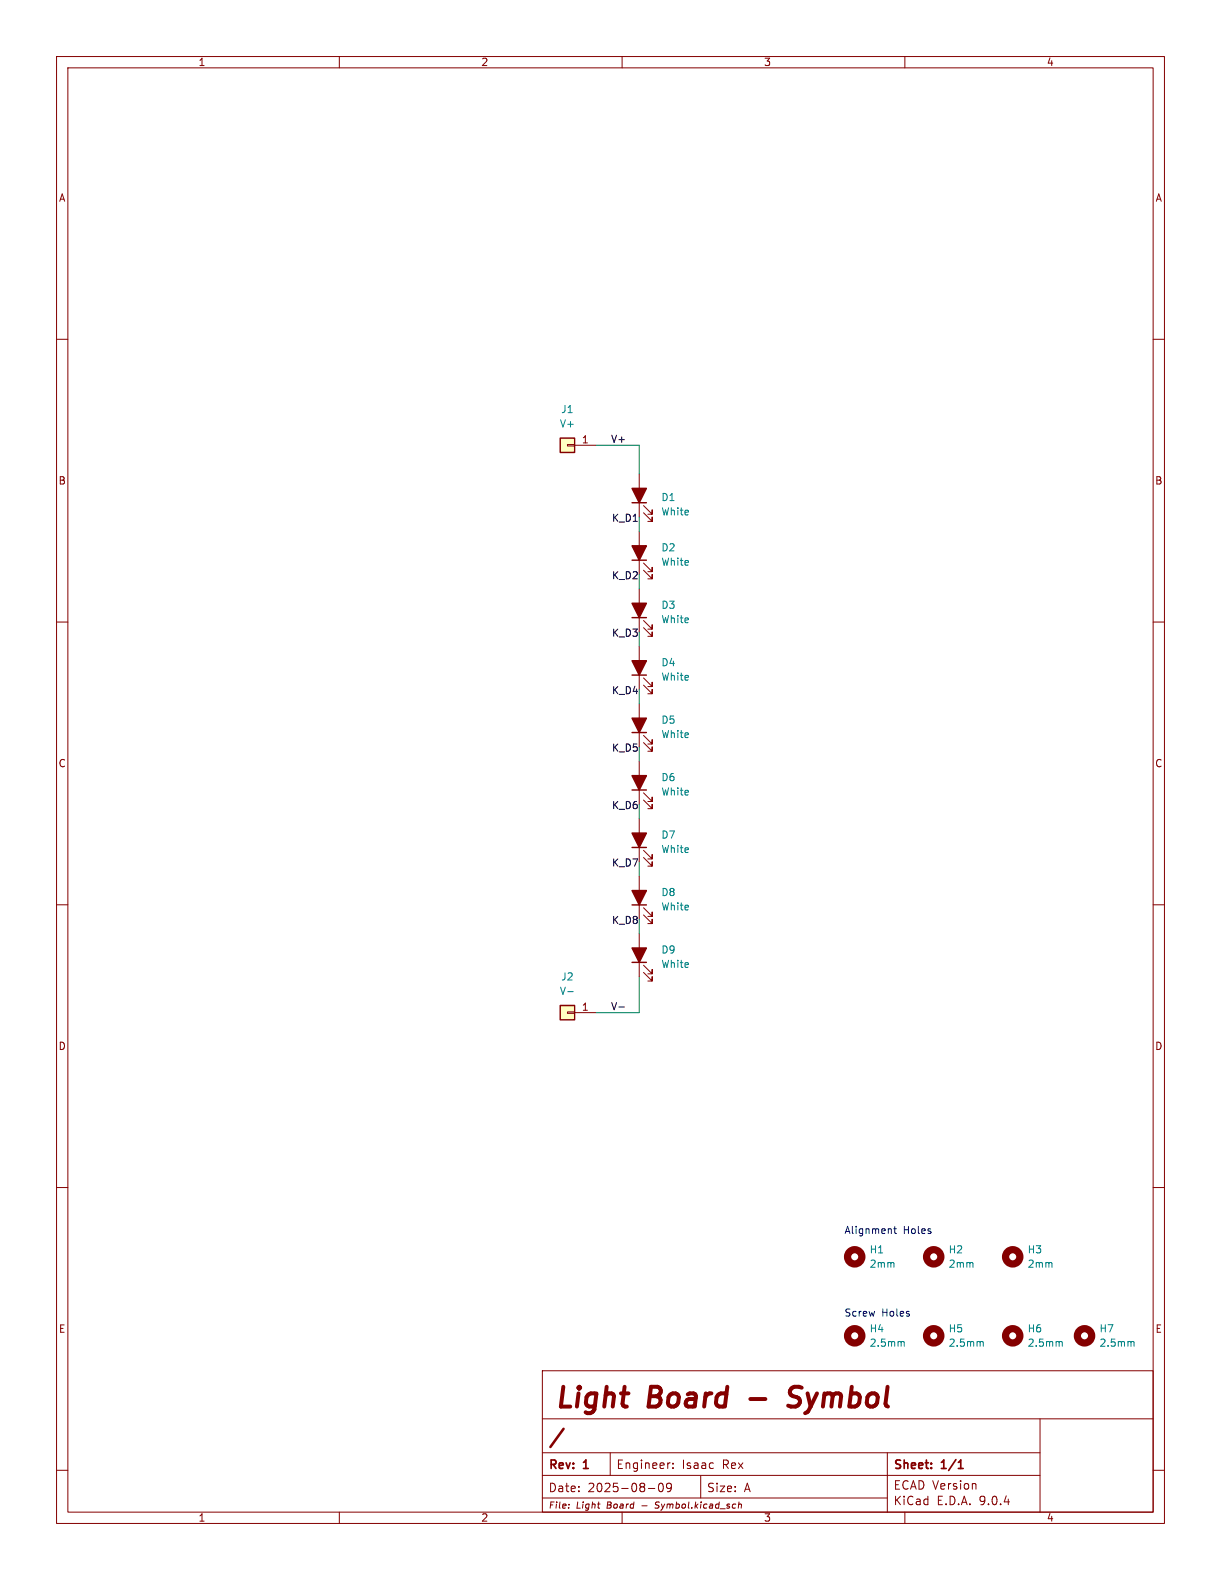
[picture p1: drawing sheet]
<svg xmlns="http://www.w3.org/2000/svg" width="216mm" height="279mm" viewBox="0 0 216 279" stroke-linecap="round" stroke-linejoin="round" font-family="sans-serif">
<path d="M0 0h215.9v279.4h-215.9z" fill="#fff" stroke="#fff" stroke-width=".18"/>
<g fill="none" stroke="#840000" stroke-width=".18">
<path d="M10 10h195.9v259.4h-195.9zM12 12h191.9v255.4h-191.9zM60 10v2M110 10v2M160 10v2M10 60h2M203.9 60h2M10 110h2M203.9 110h2M10 160h2M203.9 160h2M10 210h2"/>
<path d="M203.9 210h2M10 260h2M95.9 242.4h108v25h-108zM95.9 256.9h88M95.9 250.9h108M107.9 256.9v4M118.4 258.7h.1M119 259.5v.2M119 258.8v.1M156.9 256.9v10.5M183.9 250.9v16.5M203.9 260h2"/>
<path d="M60 267.4v2M95.9 264.9h61M95.9 260.9h88M100.6 266v.1M110 267.4v2M114.6 263.2h1.2M115.8 266.6l.2 .1M116 265.7l-.1 .2 .1 .2M116.6 262.4l.2-.1a.81 .81 0 0 1 .6 .6 .81 .81 0 0 1-.3 .8l-.2 .1a.81 .81 0 0 1-.3-1.4zM118.7 262.9l-.3 .3h-.3l-.2-.3 .1-.5 .4-.1 .2 .1a.99 .99 0 0 1-.3 1.4h-.3M123.9 261v3.9M130.6 266.1l.5-.1v.7"/>
<path d="M130.7 265.6l-.2 1.1M160 267.4v2M172.5 262.4l.1 .9"/>
</g>
<path d="M169.5 259.7h.8M169.7 258.4l.2-.2v1.5" fill="none" stroke="#840000" stroke-width=".3"/>
<path d="M99.7 252.7l-2.4 3.2" fill="none" stroke="#840000" stroke-width=".45"/>
<path d="M132.7 247.4h2.6M141.2 248.4a1.48 1.48 0 0 1-1.8 .2M141.3 245.2h-.9a.86 .86 0 0 0-.7 .8 .86 .86 0 0 0 .5 .9l1 .3" fill="none" stroke="#840000" stroke-width=".7"/>
<g fill="none" stroke="#840000" stroke-width="1.3">
<circle cx="179.1" cy="222.2" r="1.27"/>
<circle cx="179.1" cy="236.2" r="1.27"/>
<circle cx="191.8" cy="236.2" r="1.27"/>
</g>
<path d="M187.5 237.2l.3 .2v.7M200.2 237.2l.3 .2v.7" fill="none" stroke="#008484" stroke-width=".18"/>
<path d="M99.1 177.8h2.5v2.5h-2.5z" fill="#ffffc2"/>
<path d="M111.8 88.9h2.5M111.8 149.9h2.5M99.1 177.8h2.5v2.5h-2.5zM111.8 170.2h2.5M111.8 160h2.5" fill="none" stroke="#840000" stroke-width=".25"/>
<g fill="none" stroke="#840000" stroke-width=".18">
<path d="M113 83.8v7.6M113.8 90.7l1.5 1.5v-.8v.8h-.7M113.8 89.4l1.5 1.5v-.7v.7h-.7M113 144.8v7.6M113 154.9v7.7M113.8 151.6l1.5 1.6v-.8v.8h-.7M113.8 150.4l1.5 1.5v-.8v.8h-.7M100.3 178.9h1.3v.3h-1.3zM101.6 179.1h3.8M113 165.1v7.6M113.8 172l1.5 1.5v-.8v.8h-.7M113.8 170.7l1.5 1.5v-.7v.7h-.7"/>
<path d="M113.8 161.8l1.5 1.5v-.7v.7h-.7M113.8 160.5l1.5 1.6v-.8v.8h-.7"/>
</g>
<path d="M100.4 175.4h1M159.5 237.2l.4 .2v.7M173.5 237.2l.4 .2v.7" fill="none" stroke="#008484" stroke-width=".18"/>
<g fill="none" stroke="#840000" stroke-width="1.3">
<circle cx="151.1" cy="236.2" r="1.27"/>
<circle cx="151.1" cy="222.2" r="1.27"/>
<circle cx="165.1" cy="236.2" r="1.27"/>
<circle cx="165.1" cy="222.2" r="1.27"/>
</g>
<g fill="#840000" stroke="#840000" stroke-width=".25">
<path d="M111.8 167.6h2.5l-1.3 2.6z"/>
<path d="M111.8 86.4h2.5l-1.3 2.5z"/>
<path d="M111.8 157.5h2.5l-1.3 2.5z"/>
<path d="M111.8 147.3h2.5l-1.3 2.6z"/>
</g>
<path d="M99.1 77.5h2.5v2.5h-2.5z" fill="#ffffc2"/>
<path d="M99.1 77.5h2.5v2.5h-2.5zM111.8 99.1h2.5M111.8 119.4h2.5M111.8 109.2h2.5M111.8 139.7h2.5M111.8 129.5h2.5" fill="none" stroke="#840000" stroke-width=".25"/>
<g fill="none" stroke="#840000" stroke-width=".18">
<path d="M100.3 78.6h1.3v.3h-1.3zM101.6 78.7h3.8M113 94v7.6M113.8 99.6l1.5 1.5v-.8v.8h-.7M113 104.1v7.7M113 114.3v7.6M113.8 119.9l1.5 1.5v-.7v.7h-.7M113.8 100.8l1.5 1.6v-.8v.8h-.7M113.8 111l1.5 1.5v-.7v.7h-.7M113.8 109.7l1.5 1.6v-.8v.8h-.7M113 124.5v7.6M113 134.6v7.6"/>
<path d="M113.8 121.2l1.5 1.5v-.8v.8h-.7M113.8 131.3l1.5 1.5v-.7v.7h-.7M113.8 130l1.5 1.6v-.8v.8h-.7M113.8 141.5l1.5 1.5v-.8v.8h-.7M113.8 140.2l1.5 1.5v-.7v.7h-.7"/>
</g>
<g fill="#840000" stroke="#840000" stroke-width=".25">
<path d="M111.8 137.2h2.5l-1.3 2.5z"/>
<path d="M111.8 116.8h2.5l-1.3 2.6z"/>
<path d="M111.8 127h2.5l-1.3 2.5z"/>
<path d="M111.8 96.5h2.5l-1.3 2.6z"/>
<path d="M111.8 106.7h2.5l-1.3 2.5z"/>
</g>
<path d="M109.4 178.1h1" fill="none" stroke="#000" stroke-width=".18"/>
<path d="M105.4 78.7h7.6v5.1M113 91.4v2.6M113 101.6v2.5M113 111.8v2.5M113 121.9v2.6M113 132.1v2.5M113 142.2v2.6M113 152.4v2.5M113 162.6v2.5M113 172.7v6.4h-7.6" fill="none" stroke="#008400" stroke-width=".18"/>
<path d="M158 217.3h.5M158.2 216.9v1.1l.3 .1" fill="none" stroke="#0000c2" stroke-width=".18"/>
<g font-size="4.9" fill="#840000">
<text x="97.9" y="249.9">Light</text>
<text x="114.8" y="249.9">Board</text>
<text x="142.4" y="249.9">Symbol</text>
</g>
<g font-size="2.1" fill="#840000">
<text x="96.9" y="260.2">Rev:</text>
<text x="103.3" y="260.2">1</text>
<text x="108.9" y="260">Engineer:</text>
<text x="120.6" y="260">Isaac</text>
<text x="127.8" y="260">Rex</text>
<text x="157.9" y="260.2">Sheet:</text>
<text x="157.9" y="263.6">ECAD Version</text>
<text x="166.6" y="260.2">1/1</text>
<text x="96.9" y="264.1">Date:</text>
<text x="103.9" y="264.1">2025-08-09</text>
<text x="124.9" y="264.1">Size:</text>
<text x="131.6" y="264.1">A</text>
<text x="157.9" y="266.4">KiCad</text>
<text x="165.6" y="266.4">E.D.A.</text>
<text x="173.2" y="266.4">9.0.4</text>
</g>
<g font-size="1.8" fill="#840000">
<text x="35" y="11.9">1</text>
<text x="85" y="11.9">2</text>
<text x="135" y="11.9">3</text>
<text x="185" y="11.9">4</text>
<text x="10.3" y="35.9">A</text>
<text x="204.2" y="35.9">A</text>
<text x="102.8" y="78.5">1</text>
<text x="10.3" y="85.9">B</text>
<text x="204.2" y="85.9">B</text>
<text x="10.3" y="135.9">C</text>
<text x="204.2" y="135.9">C</text>
<text x="102.8" y="178.8">1</text>
<text x="10.3" y="185.9">D</text>
<text x="204.2" y="185.9">D</text>
<text x="10.3" y="235.9">E</text>
<text x="204.2" y="235.9">E</text>
<text x="35" y="269.3">1</text>
<text x="85" y="269.3">2</text>
<text x="135" y="269.3">3</text>
<text x="185" y="269.3">4</text>
</g>
<g font-size="1.8" fill="#008484">
<text x="98.9" y="75.8">V+</text>
<text x="99.1" y="73.3">J1</text>
<text x="116.8" y="88.8">D1</text>
<text x="116.8" y="91.4">White</text>
<text x="116.8" y="97.7">D2</text>
<text x="116.8" y="100.2">White</text>
<text x="116.8" y="107.9">D3</text>
<text x="116.8" y="110.4">White</text>
<text x="116.8" y="118">D4</text>
<text x="116.8" y="120.6">White</text>
<text x="116.8" y="128.2">D5</text>
<text x="116.8" y="130.7">White</text>
<text x="116.8" y="138.3">D6</text>
<text x="116.8" y="140.9">White</text>
<text x="116.8" y="148.5">D7</text>
<text x="116.8" y="151">White</text>
<text x="116.8" y="158.7">D8</text>
<text x="116.8" y="161.2">White</text>
<text x="99.1" y="173.6">J2</text>
<text x="116.8" y="168.8">D9</text>
<text x="116.8" y="171.4">White</text>
<text x="98.9" y="176.1">V-</text>
<text x="153.7" y="221.8">H1</text>
<text x="167.6" y="221.8">H2</text>
<text x="181.6" y="221.8">H3</text>
<text x="153.7" y="224.4">2mm</text>
<text x="167.6" y="224.4">2mm</text>
<text x="181.6" y="224.4">2mm</text>
<text x="153.7" y="235.8">H4</text>
<text x="153.7" y="238.4">2.5mm</text>
<text x="167.6" y="235.8">H5</text>
<text x="167.6" y="238.4">2.5mm</text>
<text x="181.6" y="235.8">H6</text>
<text x="181.6" y="238.4">2.5mm</text>
<text x="194.3" y="235.8">H7</text>
<text x="194.3" y="238.4">2.5mm</text>
</g>
<g font-size="1.8">
<text x="107.9" y="78.4">V+</text>
<text x="108.1" y="92.4">K_D1</text>
<text x="108.1" y="102.5">K_D2</text>
<text x="108.1" y="112.7">K_D3</text>
<text x="108.1" y="122.8">K_D4</text>
<text x="108.1" y="133">K_D5</text>
<text x="108.1" y="143.2">K_D6</text>
<text x="108.1" y="153.3">K_D7</text>
<text x="108.1" y="163.5">K_D8</text>
<text x="107.9" y="178.7">V-</text>
</g>
<g font-size="1.8" fill="#0000c2">
<text x="149.2" y="218.4">Alignment</text>
<text x="159.7" y="218.4">Holes</text>
<text x="149.2" y="233">Screw</text>
<text x="155.9" y="233">Holes</text>
</g>
<g font-size="1.5" fill="#840000">
<text x="96.9" y="267">File:</text>
<text x="101.9" y="267">Light</text>
<text x="107.4" y="267">Board</text>
<text x="113.7" y="267">-</text>
<text x="116.3" y="267">Symbol.kicad_sch</text>
</g>
</svg>
